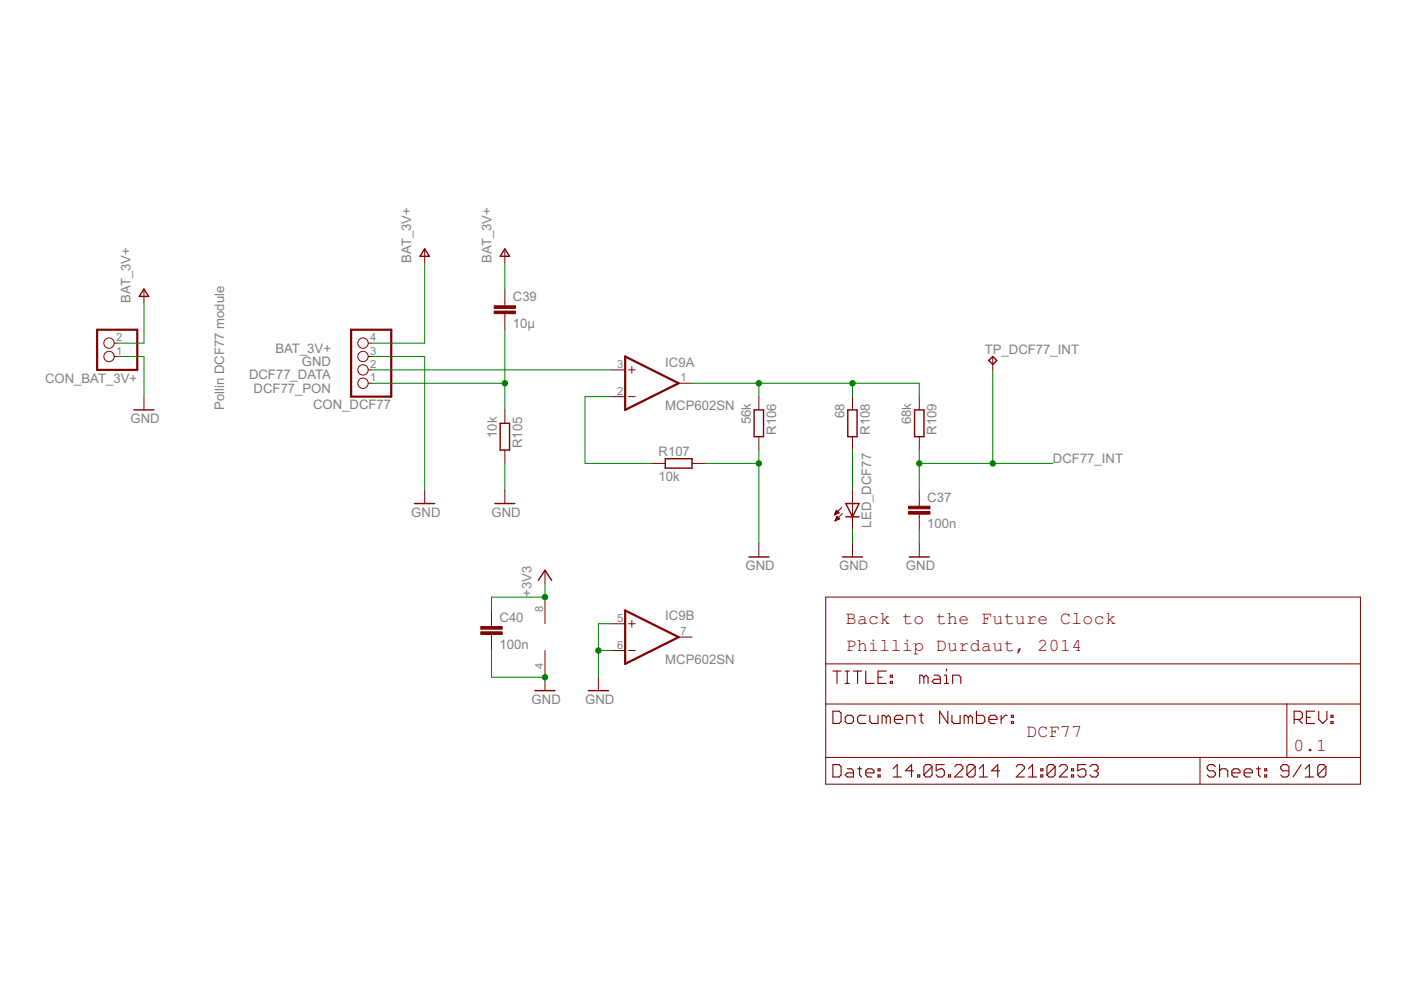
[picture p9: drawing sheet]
<svg xmlns="http://www.w3.org/2000/svg" width="297mm" height="210mm" viewBox="0 0 297 210" stroke-linecap="round" stroke-linejoin="round" font-family="sans-serif">
<path d="M20.6 69.9h8.5v8.5h-8.5zM74.4 69.9h8.6v14.2h-8.6zM132.5 75.6l11.4 5.7-11.4 5.6zM132.5 129.4l11.4 5.7-11.4 5.7z" fill="none" stroke="#800000" stroke-width=".47"/>
<g fill="none" stroke="#800000" stroke-width=".21">
<path d="M90 52.9v2.9M107 52.9v2.9M24.2 75.6h.6M24.2 72.7h.6M30.5 61.4v2.8M78.1 78.4h.6M78.1 75.6h.6M78.1 72.7h.6M107 61.4v3.4M107 66.5v3.4M129.7 78.4h2.8M133.3 78.4h1.4"/>
<path d="M134 77.7v1.4M210.5 75.6v2.8M30.5 84.1v2.8M78.1 81.3h.6M107 86.9v2.8M107 95.4v2.9M129.7 84.1h2.8M133.3 84.1h1.4M138.2 98.3h2.9M143.9 81.3h2.8M146.7 98.3h2.9M160.9 84.1v2.8"/>
<path d="M160.9 92.6v2.8M180.7 84.1v2.8M180.7 92.6v2.8M194.9 84.1v2.8M194.9 92.6v2.8M90 103.9v2.9M107 103.9v2.9M160.9 115.3v2.8M176.9 109.2h.1M177 109h.2M177 108.9h.5M177.1 110.4h.1"/>
<path d="M177.1 108.8h.8M177.1 110.3h.3M177.1 108.6h.7M177.2 110.1h.6M177.2 108.5h.4M177.2 110h.8M177.3 108.3h.2M177.3 109.9h.6M177.3 108.2h.1M177.3 108.2l-.4 1M177.3 108.2l.6 .5-1 .5M177.4 109.7h.3"/>
<path d="M177.4 109.6h.2M177.5 109.5l.5 .5-1 .4zM178.5 107.6l-1.6 1.6M178.6 108.9l-1.6 1.5M180.7 103.9v8.5M180.7 115.3v2.8M194.9 103.9v3.4M194.9 109v3.4M194.9 115.3v2.8M104.2 129.4v3.4M104.2 134.5v3.4M115.5 120.9v2.9"/>
<path d="M115.5 126.6v5.6M115.5 137.9v8.5M129.7 132.2h2.8M129.7 137.9h2.8M133.3 132.2h1.4M133.3 137.9h1.4M134 131.6v1.4M143.9 135.1h2.8M175.1 126.6h113.3v39.7h-113.3zM126.9 143.6v2.8M175.1 149.3h113.3M175.1 140.8h113.3"/>
<path d="M272.8 149.3v11.3M175.1 160.6h113.3M254.4 160.6v5.7"/>
<circle cx="23.1" cy="72.7" r="1.1"/>
<circle cx="23.1" cy="75.6" r="1.1"/>
<circle cx="77" cy="78.4" r="1.1"/>
<circle cx="77" cy="75.6" r="1.1"/>
<circle cx="77" cy="72.7" r="1.1"/>
<circle cx="77" cy="81.3" r="1.1"/>
</g>
<g fill="none" stroke="#800000" stroke-width=".3">
<path d="M90 52.8l1 1.5h-2zM107 52.8l1 1.5h-2zM30.5 61.3l1 1.5h-2zM209.6 76.4l.9-.8 .8 .8-.8 .9zM28.4 86.9h4.2M106 89.7h2v5.7h-2zM141.1 97.3h5.6v2h-5.6zM159.9 86.9h2v5.7h-2zM179.7 86.9h2v5.7h-2zM193.9 86.9h2v5.7h-2zM87.9 106.8h4.3M104.9 106.8h4.3"/>
<path d="M158.8 118.1h4.2M178.6 118.1h4.3M179.3 106.8h2.8l-1.4 2.8zM179.3 109.6h2.8M192.8 118.1h4.2M114.1 123l1.4-2.1 1.5 2.1M113.4 146.4h4.3M124.8 146.4h4.2"/>
</g>
<g fill="none" stroke="#800000" stroke-width=".23">
<path d="M176.6 150.8h1.3l.4 .4v1.8l-.4 .4h-1.3zM176.6 142.3h1.7M177.5 142.3v2.6M179.2 142.3h.9M179.2 144.9h.9M179.6 151.7h.9l.5 .4v.9l-.5 .4h-.9l-.4-.4v-.9zM179.6 142.3v2.6M181 142.3h1.7M181.8 142.3v2.6M183.6 142.3v2.6h1.7M183.6 151.7h-1.4l-.4 .4v.9l.4 .4h1.4M184.4 151.7v1.3l.4 .4h1.4v-1.7"/>
<path d="M186.2 143.6h.8M187.9 142.3h-1.7v2.6h1.7M187.9 152.1l-.4-.4h-.5v1.7M187.9 152.1l.4-.4 .5 .4v1.3M187.9 152.1v1.3M188.8 144.5h.4v.4h-.4zM188.8 143.2h.4v.4h-.4zM189.6 152.5h1.8v-.4l-.5-.4h-.8l-.5 .4v.9l.5 .4h.8M192.3 153.4v-1.7h1.2l.5 .4v1.3M194.9 151.7h.8M195.3 151.2v1.8l.4 .4M195.9 143.6l-.4-.4h-.5v1.7"/>
<path d="M195.9 143.6v1.3M195.9 143.6l.4-.4 .5 .4v1.3M198.1 143.2h.8l.5 .4v1.3h-1.3l-.5-.4 .5-.5h1.3M200.2 144.9h.9M200.2 143.2h.5v1.7M200.7 141.9v.4M201 150.8v2.6l-1.8-2.6v2.6M201.8 151.7v1.3l.4 .4h1.4v-1.7M202 144.9v-1.7h1.3l.4 .4v1.3M205.3 152.1l-.4-.4h-.5v1.7M205.3 152.1v1.3M205.3 152.1l.4-.4 .5 .4v1.3"/>
<path d="M207 150.8v2.6h1.3l.5-.4v-.9l-.5-.4h-1.3M209.7 152.5h1.7v-.4l-.5-.4h-.8l-.4 .4v.9l.4 .4h.8M212.3 151.7v1.7M213.6 151.7h-.5l-.8 .8M214.4 153h.5v.4h-.5zM214.4 151.7h.5v.4h-.5zM274.4 152.5h1.3l.4-.4v-.9l-.4-.4h-1.3v2.6M275.3 152.5l.8 .9M277 152.1h.9M278.7 150.8h-1.7v2.6h1.7M279.6 150.8v1.7l.9 .9 .8-.9v-1.7M282.2 153h.4v.4h-.4z"/>
<path d="M282.2 151.7h.4v.4h-.4zM176.6 162.1h1.3l.4 .5v1.7l-.4 .4h-1.3zM179.6 163h.9l.5 .4v1.3h-1.4l-.4-.4 .4-.4h1.4M181.8 163h.9M182.2 162.6v1.7l.5 .4M183.6 163.9h1.7v-.5l-.5-.4h-.8l-.4 .4v.9l.4 .4h.8M186.2 164.3h.4v.4h-.4zM186.2 163h.4v.4h-.4zM189.4 164.7h1.7M189.4 163l.8-.9v2.6M193.7 163.4h-1.7l1.3-1.3v2.6M194.6 164.3h.4v.4h-.4z"/>
<path d="M197.6 162.6v1.7l-.4 .4h-.9l-.4-.4M197.6 162.6l-.4-.5h-.9l-.4 .5v1.7M197.6 162.6l-1.7 1.7M200.2 162.1h-1.7v1.3l.8-.4h.5l.4 .4v.9l-.4 .4h-.9l-.4-.4M201.1 164.3h.4v.4h-.4zM202.4 162.6l.4-.5h.9l.4 .5v.4l-1.7 1.7h1.7M206.8 162.6v1.7l-.5 .4h-.9l-.4-.4M206.8 162.6l-.5-.5h-.9l-.4 .5v1.7M206.8 162.6l-1.8 1.7M207.6 164.7h1.8M207.6 163l.9-.9v2.6M212 163.4h-1.8l1.3-1.3v2.6"/>
<path d="M215.5 162.6l.4-.5h.8l.5 .5v.4l-1.7 1.7h1.7M218.1 164.7h1.7M218.1 163l.8-.9v2.6M220.7 164.3h.4v.4h-.4zM220.7 163h.4v.4h-.4zM223.7 162.6v1.7l-.4 .4h-.9l-.4-.4M223.7 162.6l-.4-.5h-.9l-.4 .5v1.7M223.7 162.6l-1.7 1.7M224.6 162.6l.4-.5h.9l.4 .5v.4l-1.7 1.7h1.7M227.2 164.3h.4v.4h-.4zM227.2 163h.4v.4h-.4zM230.2 162.1h-1.7v1.3l.9-.4h.4l.4 .4v.9l-.4 .4h-.9l-.4-.4"/>
<path d="M231.1 162.6l.4-.5h.9l.4 .5v.4l-.4 .4M232 163.4h.4M232.4 163.4l.4 .5v.4l-.4 .4h-.9l-.4-.4M257.7 162.6l-.4-.5h-.9l-.5 .5v.4l.5 .4h.9l.4 .5v.4l-.4 .4h-.9l-.5-.4M258.6 163.4l.4-.4h.9l.4 .4v1.3M258.6 162.1v2.6M261.2 163.9h1.7v-.5l-.4-.4h-.9l-.4 .4v.9l.4 .4h.9M263.8 163.9h1.7v-.5l-.4-.4h-.9l-.4 .4v.9l.4 .4h.9M266.4 163h.9M266.8 162.6v1.7l.5 .4M268.1 164.3h.5v.4h-.5zM268.1 163h.5v.4h-.5z"/>
<path d="M273.3 163.4h-1.3l-.5-.4v-.4l.5-.5h.8l.5 .5v1.7l-.5 .4h-.8l-.5-.4M275.9 162.1l-1.7 2.6M276.8 164.7h1.7M276.8 163l.8-.9v2.6M281.1 162.6v1.7l-.4 .4h-.9l-.4-.4M281.1 162.6l-.4-.5h-.9l-.4 .5v1.7M281.1 162.6l-1.7 1.7"/>
</g>
<g fill="#800000" stroke="#800000" stroke-width=".21">
<path d="M104.8 66h4.5v.5h-4.5z"/>
<path d="M104.8 64.8h4.5v.6h-4.5z"/>
<path d="M101.9 134h4.6v.5h-4.6z"/>
<path d="M101.9 132.8h4.6v.6h-4.6z"/>
<path d="M192.6 108.5h4.6v.5h-4.6z"/>
<path d="M192.6 107.3h4.6v.6h-4.6z"/>
</g>
<g fill="none" stroke="#008000" stroke-width=".21">
<path d="M90 55.8v16.9h-11.3M107 55.8v5.6M24.8 75.6h5.7v8.5M30.5 64.2v8.5h-5.7M78.7 75.6h11.3v28.3M78.7 78.4h51M107 69.9v17M210.5 78.4v19.9M78.7 81.3h28.3M107 98.3v5.6M129.7 84.1h-5.7v14.2h14.2M146.7 81.3h48.2v2.8"/>
<path d="M149.6 98.3h11.3M160.9 81.3v2.8M160.9 95.4v19.9M180.7 81.3v2.8M180.7 95.4v8.5M194.9 98.3h28.3M194.9 95.4v8.5M180.7 112.4v2.9M194.9 112.4v2.9M104.2 137.9v5.7h11.3M115.5 123.8v2.8h-11.3v2.8M126.9 137.9h2.8"/>
<path d="M129.7 132.2h-2.8v11.4"/>
</g>
<g fill="#008000" stroke="#008000" stroke-width=".21">
<circle cx="126.9" cy="137.9" r=".57"/>
<circle cx="115.5" cy="143.6" r=".57"/>
<circle cx="160.9" cy="98.3" r=".57"/>
<circle cx="107" cy="81.3" r=".57"/>
<circle cx="115.5" cy="126.6" r=".57"/>
<circle cx="160.9" cy="81.3" r=".57"/>
<circle cx="180.7" cy="81.3" r=".57"/>
<circle cx="194.9" cy="98.3" r=".57"/>
<circle cx="210.5" cy="98.3" r=".57"/>
</g>
<g font-size="4.3" fill="#800000">
<text x="179.3" y="132.3">Back to the Future Clock</text>
<text x="179.3" y="137.9">Phillip Durdaut, 2014</text>
<text x="217.6" y="156.3">DCF77</text>
<text x="274.3" y="159.2">0.1</text>
</g>
<g font-size="3.1" fill="#808080">
<text x="87.2" y="55.7" transform="rotate(-90 87.2 55.7)">BAT_3V+</text>
<text x="104.2" y="55.7" transform="rotate(-90 104.2 55.7)">BAT_3V+</text>
<text x="27.7" y="64.3" transform="rotate(-90 27.7 64.3)">BAT_3V+</text>
<text x="108.7" y="63.8">C39</text>
<text x="108.7" y="69.5">10µ</text>
<text x="58.4" y="74.7">BAT_3V+</text>
<text x="64" y="77.6">GND</text>
<text x="141.1" y="77.7">IC9A</text>
<text x="208.8" y="75">TP_DCF77_INT</text>
<text x="9.5" y="81.1">CON_BAT_3V+</text>
<text x="52.8" y="80.4">DCF77_DATA</text>
<text x="53.8" y="83.2">DCF77_PON</text>
<text x="27.7" y="89.8">GND</text>
<text x="47.5" y="86.9" transform="rotate(-90 47.5 86.9)">Pollin DCF77 module</text>
<text x="66.4" y="86.8">CON_DCF77</text>
<text x="141.1" y="86.9">MCP602SN</text>
<text x="159.2" y="90" transform="rotate(-90 159.2 90)">56k</text>
<text x="179" y="88.6" transform="rotate(-90 179 88.6)">68</text>
<text x="193.2" y="90" transform="rotate(-90 193.2 90)">68k</text>
<text x="105.3" y="92.8" transform="rotate(-90 105.3 92.8)">10k</text>
<text x="110.7" y="95" transform="rotate(-90 110.7 95)">R105</text>
<text x="164.6" y="92.2" transform="rotate(-90 164.6 92.2)">R106</text>
<text x="184.4" y="92.2" transform="rotate(-90 184.4 92.2)">R108</text>
<text x="198.6" y="92.2" transform="rotate(-90 198.6 92.2)">R109</text>
<text x="139.6" y="101.9">10k</text>
<text x="139.6" y="96.6">R107</text>
<text x="223.2" y="98.3">DCF77_INT</text>
<text x="196.6" y="106.3">C37</text>
<text x="87.2" y="109.6">GND</text>
<text x="104.2" y="109.6">GND</text>
<text x="184.7" y="111.9" transform="rotate(-90 184.7 111.9)">LED_DCF77</text>
<text x="196.6" y="112">100n</text>
<text x="158.1" y="120.9">GND</text>
<text x="177.9" y="120.9">GND</text>
<text x="192.1" y="120.9">GND</text>
<text x="105.9" y="131.8">C40</text>
<text x="112.7" y="126.6" transform="rotate(-90 112.7 126.6)">+3V3</text>
<text x="141.1" y="131.6">IC9B</text>
<text x="105.9" y="137.5">100n</text>
<text x="141.1" y="140.8">MCP602SN</text>
<text x="112.7" y="149.3">GND</text>
<text x="124" y="149.3">GND</text>
</g>
<g font-size="2.7" fill="#808080">
<text x="24.6" y="75.2">1</text>
<text x="24.6" y="72.4">2</text>
<text x="78.5" y="75.2">3</text>
<text x="78.5" y="72.4">4</text>
<text x="78.5" y="80.9">1</text>
<text x="78.5" y="78">2</text>
<text x="130.8" y="83.7">2</text>
<text x="130.8" y="78">3</text>
<text x="144.3" y="80.9">1</text>
<text x="115.1" y="129.7" transform="rotate(-90 115.1 129.7)">8</text>
<text x="130.8" y="131.9">5</text>
<text x="130.8" y="137.5">6</text>
<text x="144.3" y="134.7">7</text>
<text x="115.1" y="141.9" transform="rotate(-90 115.1 141.9)">4</text>
</g>
</svg>
